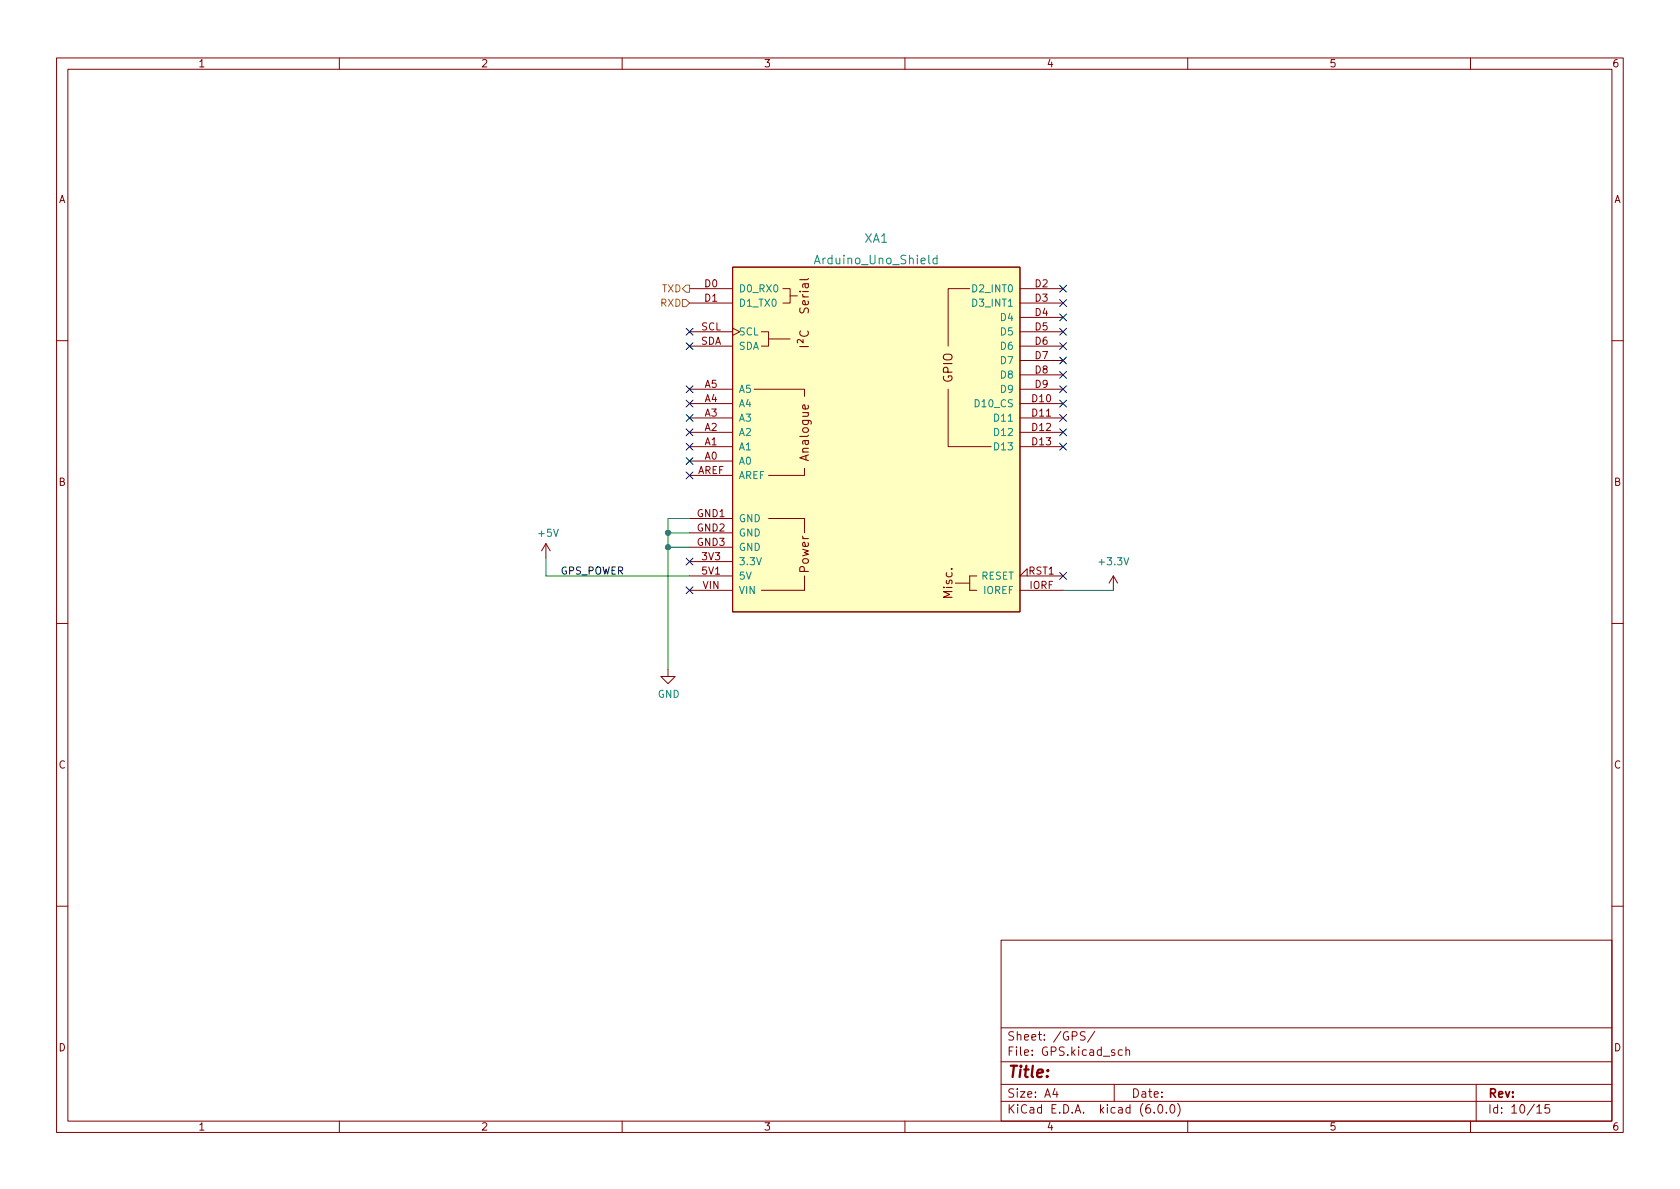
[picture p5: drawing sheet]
<svg xmlns="http://www.w3.org/2000/svg" width="297mm" height="210mm" viewBox="0 0 297 210" stroke-linecap="round" stroke-linejoin="round" font-family="sans-serif">
<g fill="none" stroke="#840000" stroke-width=".18">
<path d="M10 10.2h277v190.1h-277zM12 12.2h273v186.1h-273zM60 10.2v2M110 10.2v2M160 10.2v2M210 10.2v2M260 10.2v2M121.9 51h7.6M121.9 53.6h7.6M121.9 58.7h7.6M129.5 47.2h50.8v61h-50.8zM129.5 58l1.3 .7-1.3 .6"/>
<path d="M134.6 58.7h1.3v2.5h-1.3M135.9 59.9h3.8M138.4 51h1.3v2.6h-1.3M139.7 52.3h1.3M171.4 51h-3.8v10.2M180.3 51h7.7M180.3 53.6h7.7M180.3 56.1h7.7M180.3 58.7h7.7M10 60.2h2M121.9 79h7.6M121.9 76.4h7.6"/>
<path d="M121.9 73.9h7.6M121.9 71.4h7.6M121.9 68.8h7.6M121.9 61.2h7.6M133.3 68.8h8.9v1.3M167.6 68.8v10.2h7.7M180.3 79h7.7M180.3 76.4h7.7M180.3 73.9h7.7M180.3 71.4h7.7M180.3 68.8h7.7M180.3 61.2h7.7"/>
<path d="M180.3 63.7h7.7M180.3 66.3h7.7M285 60.2h2M96.5 96.1l-.7 1.3M96.5 96.1v2.6M96.5 96.1l.8 1.3M121.9 99.3h7.6M121.9 81.5h7.6M121.9 84.1h7.6M121.9 91.7h7.6M121.9 94.2h7.6M121.9 96.8h7.6"/>
<path d="M135.9 91.7h6.3zM142.2 82.8v1.3h-6.3M142.2 91.7v2.5M10 110.2h2M118.1 118.4v1.2h1.3l-1.3 1.3-1.3-1.3h1.3M121.9 101.8h7.6M121.9 104.4h7.6M134.6 104.4h7.6zM142.2 101.8v2.6M168.9 103.1h2.5zM171.4 101.8v2.6zM171.4 104.4h1.3z"/>
<path d="M171.4 101.8h1.3zM180.3 104.4h7.7M181.6 101.8v-1.2l-1.3 1.2h7.7M196.8 101.8l-.7 1.3M196.8 101.8v2.6M196.8 101.8l.8 1.3M285 110.2h2M10 160.2h2M177 166.3h108v32h-108zM285 160.2h2M60 198.3v2M110 198.3v2"/>
<path d="M160 198.3v2M177 194.8h108M177 191.8h108M177 187.8h108M177 181.8h108M186.5 192.5l-.4 1h1M186.9 193v1M191.9 182.5l-.6-.1-.3 .3 .1 .4 .7 .3v.4l-.2 .1h-.6M193.6 182.4l-1.3 1.9M197 191.8v3M198.4 185.7l-.4-.1-.3 .3v.4l.2 .3h.5M199.1 185.8l.2-.2 .3 .1 .1 .9"/>
<path d="M199.1 185.1v1.5M204.1 196.7v.1M204.9 195.4l.2-.1a.81 .81 0 0 1 .6 .7 .81 .81 0 0 1-.3 .8h-.2a.81 .81 0 0 1-.6-.6 .81 .81 0 0 1 .3-.8zM206.2 196.7v.1M207.1 195.4l.1-.1a.81 .81 0 0 1 .6 .7 .81 .81 0 0 1-.3 .8h-.1a.81 .81 0 0 1-.6-.6 .81 .81 0 0 1 .3-.8zM208.2 195.1a1.72 1.72 0 0 1 0 2.3M210 198.3v2M260 198.3v2M261 191.8v6.5M271.7 195.8l.5-.5v1.5M271.7 196.8h.9M273.9 195.3h-.7l-.1 .7 .3-.1 .5 .1 .1 .2-.1 .5-.2 .1-.6-.1"/>
</g>
<path d="M129.5 47.2h50.8v61h-50.8z" fill="#ffffc2" stroke="#ffffc2" stroke-width=".18"/>
<g fill="none" stroke="#840000" stroke-width=".19">
<path d="M141.4 51.6h.2M141.5 54.5l-.1 .5 .2 .3h.4l.3-.7 .3-.1 .3 .2v.6M141.6 58.5a.61 .61 0 0 0-.1 .8 .61 .61 0 0 0 .8 .2 .57 .57 0 0 0 .6-.3 .57 .57 0 0 0-.1-.7M141.9 52.1l.1 .3 .2 .1M141.9 52.5h1M141.9 51.6h1M142.3 50.2v.5a.3 .3 0 0 0 .3 .2 .3 .3 0 0 0 .3-.2v-.5M142.9 53.2v.5l-.2 .2-.7-.1v-.6h.3l.1 .7M142.9 50.2l-.9 .1v.5M142.9 49.2l-.2 .3h-1.3M141.4 61.3h1.5M142 60v.6l-.5-.5a.31 .31 0 0 0-.5 .2v.3"/>
<path d="M142.9 71.7v.4l-.2 .2-.7-.1v-.5l.3-.1 .1 .7"/>
</g>
<path d="M165.7 45.7l-.5-.1-.2 .3v.5l.1 .2h.6M165.7 45.1v1.6" fill="none" stroke="#008484" stroke-width=".18"/>
<path d="M120.6 51l.7-.6h.6v1.3h-.6zM120.6 53h.7l.6 .6-.6 .6h-.7z" fill="none" stroke="#848400" stroke-width=".18"/>
<path d="M96.5 98.7v3.1h25.4M118.1 94.2h3.8M118.1 96.8h3.8M121.9 91.7h-3.8v26.7M188 104.4h8.8" fill="none" stroke="#008400" stroke-width=".18"/>
<g fill="none" stroke="#000084" stroke-width=".18">
<path d="M121.3 58.1l1.2 1.2M122.5 58.1l-1.2 1.2M187.4 50.4l1.2 1.3M187.4 53l1.2 1.2M187.4 55.5l1.2 1.2M187.4 58.1l1.2 1.2M188.6 50.4l-1.2 1.3M188.6 53l-1.2 1.2M188.6 55.5l-1.2 1.2M188.6 58.1l-1.2 1.2M121.3 68.2l1.2 1.2M121.3 73.3l1.2 1.2"/>
<path d="M121.3 70.8l1.2 1.2M121.3 60.6l1.2 1.2M121.3 78.4l1.2 1.2M121.3 75.8l1.2 1.3M122.5 68.2l-1.2 1.2M122.5 73.3l-1.2 1.2M122.5 70.8l-1.2 1.2M122.5 60.6l-1.2 1.2M122.5 78.4l-1.2 1.2M122.5 75.8l-1.2 1.3M187.4 78.4l1.2 1.2M187.4 63.1l1.2 1.3"/>
<path d="M187.4 65.7l1.2 1.2M187.4 68.2l1.2 1.2M187.4 73.3l1.2 1.2M187.4 60.6l1.2 1.2M187.4 75.8l1.2 1.3M187.4 70.8l1.2 1.2M188.6 78.4l-1.2 1.2M188.6 63.1l-1.2 1.3M188.6 65.7l-1.2 1.2M188.6 68.2l-1.2 1.2M188.6 73.3l-1.2 1.2M188.6 60.6l-1.2 1.2"/>
<path d="M188.6 75.8l-1.2 1.3M188.6 70.8l-1.2 1.2M121.3 83.5l1.2 1.2M121.3 80.9l1.2 1.2M121.3 98.7l1.2 1.2M122.5 83.5l-1.2 1.2M122.5 80.9l-1.2 1.2M122.5 98.7l-1.2 1.2M121.3 103.8l1.2 1.2M122.5 103.8l-1.2 1.2M187.4 101.2l1.2 1.3M188.6 101.2l-1.2 1.3"/>
</g>
<g fill="#008400" stroke="#008400" stroke-width=".18">
<circle cx="118.1" cy="96.8" r=".46"/>
<circle cx="118.1" cy="94.2" r=".46"/>
</g>
<text font-size="2.8" fill="#840000" x="178" y="190.6">Title:</text>
<g font-size="2.1" fill="#008484">
<text x="144.4" y="46.7">Arduino_Uno_Shield</text>
<text x="152.9" y="42.9">XA1</text>
</g>
<g font-size="2.1" fill="#840000">
<text x="168.4" y="67.7" transform="rotate(-90 168.4 67.7)">GPIO</text>
<text x="143" y="81.3" transform="rotate(-90 143 81.3)">Analogue</text>
<text x="143" y="101.2" transform="rotate(-90 143 101.2)">Power</text>
<text x="168.4" y="105.8" transform="rotate(-90 168.4 105.8)">Misc.</text>
<text x="178" y="184">Sheet: /GPS/</text>
<text x="178" y="186.7">File: GPS.kicad_sch</text>
<text x="178" y="196.9">KiCad E.D.A. kicad (6.0.0)</text>
<text x="178" y="194.1">Size: A4</text>
<text x="200" y="194.1">Date:</text>
<text x="263" y="194.1">Rev:</text>
<text x="263" y="196.9">Id: 10/15</text>
</g>
<g font-size="1.8" fill="#840000">
<text x="35" y="11.9">1</text>
<text x="85" y="11.9">2</text>
<text x="135" y="11.9">3</text>
<text x="185" y="11.9">4</text>
<text x="235" y="11.9">5</text>
<text x="285" y="11.9">6</text>
<text x="10.3" y="35.9">A</text>
<text x="285.3" y="35.9">A</text>
<text x="124.6" y="50.8">D0</text>
<text x="124.6" y="53.3">D1</text>
<text x="183" y="50.8">D2</text>
<text x="183" y="53.3">D3</text>
<text x="124" y="58.4">SCL</text>
<text x="183" y="55.9">D4</text>
<text x="183" y="58.4">D5</text>
<text x="123.9" y="61">SDA</text>
<text x="183" y="61">D6</text>
<text x="183" y="63.5">D7</text>
<text x="124.6" y="71.1">A4</text>
<text x="124.6" y="68.6">A5</text>
<text x="182.5" y="71.1">D10</text>
<text x="183" y="66">D8</text>
<text x="183" y="68.6">D9</text>
<text x="124.6" y="76.2">A2</text>
<text x="124.6" y="73.7">A3</text>
<text x="182.5" y="73.7">D11</text>
<text x="182.5" y="76.2">D12</text>
<text x="123.3" y="83.8">AREF</text>
<text x="124.6" y="81.3">A0</text>
<text x="124.6" y="78.7">A1</text>
<text x="182.5" y="78.7">D13</text>
<text x="10.3" y="85.9">B</text>
<text x="285.3" y="85.9">B</text>
<text x="123.3" y="91.4">GND1</text>
<text x="123.3" y="94">GND2</text>
<text x="123.3" y="96.5">GND3</text>
<text x="124.2" y="99.1">3V3</text>
<text x="124.2" y="101.6">5V1</text>
<text x="181.9" y="101.6">RST1</text>
<text x="124.3" y="104.1">VIN</text>
<text x="182" y="104.1">IORF</text>
<text x="10.3" y="135.9">C</text>
<text x="285.3" y="135.9">C</text>
<text x="10.3" y="185.9">D</text>
<text x="285.3" y="185.9">D</text>
<text x="35" y="199.9">1</text>
<text x="85" y="199.9">2</text>
<text x="135" y="199.9">3</text>
<text x="185" y="199.9">4</text>
<text x="235" y="199.9">5</text>
<text x="285" y="199.9">6</text>
</g>
<g font-size="1.8" fill="#848400">
<text x="117" y="51.7">TXD</text>
<text x="116.8" y="54.2">RXD</text>
</g>
<g font-size="1.8" fill="#008484">
<text x="130.6" y="51.7">D0_RX0</text>
<text x="172.2" y="51.7">D2_INT0</text>
<text x="130.6" y="54.2">D1_TX0</text>
<text x="130.6" y="59.3">SCL</text>
<text x="172.2" y="54.2">D3_INT1</text>
<text x="177.1" y="56.8">D4</text>
<text x="177.1" y="59.3">D5</text>
<text x="130.6" y="61.8">SDA</text>
<text x="177.1" y="61.8">D6</text>
<text x="177.1" y="64.4">D7</text>
<text x="130.6" y="69.5">A5</text>
<text x="177.1" y="66.9">D8</text>
<text x="177.1" y="69.5">D9</text>
<text x="130.6" y="77.1">A2</text>
<text x="130.6" y="74.5">A3</text>
<text x="130.6" y="72">A4</text>
<text x="172.6" y="72">D10_CS</text>
<text x="176.1" y="74.5">D11</text>
<text x="176.1" y="77.1">D12</text>
<text x="130.6" y="82.2">A0</text>
<text x="130.6" y="79.6">A1</text>
<text x="176.1" y="79.6">D13</text>
<text x="130.6" y="84.7">AREF</text>
<text x="95.3" y="94.9">+5V</text>
<text x="130.6" y="92.3">GND</text>
<text x="130.6" y="94.9">GND</text>
<text x="130.6" y="99.9">3.3V</text>
<text x="130.6" y="97.4">GND</text>
<text x="194.5" y="99.9">+3.3V</text>
<text x="130.6" y="102.5">5V</text>
<text x="130.6" y="105">VIN</text>
<text x="173.4" y="102.5">RESET</text>
<text x="173.9" y="105">IOREF</text>
<text x="116.3" y="123.4">GND</text>
</g>
<text font-size="1.8" x="99.1" y="101.6">GPS_POWER</text>
</svg>
